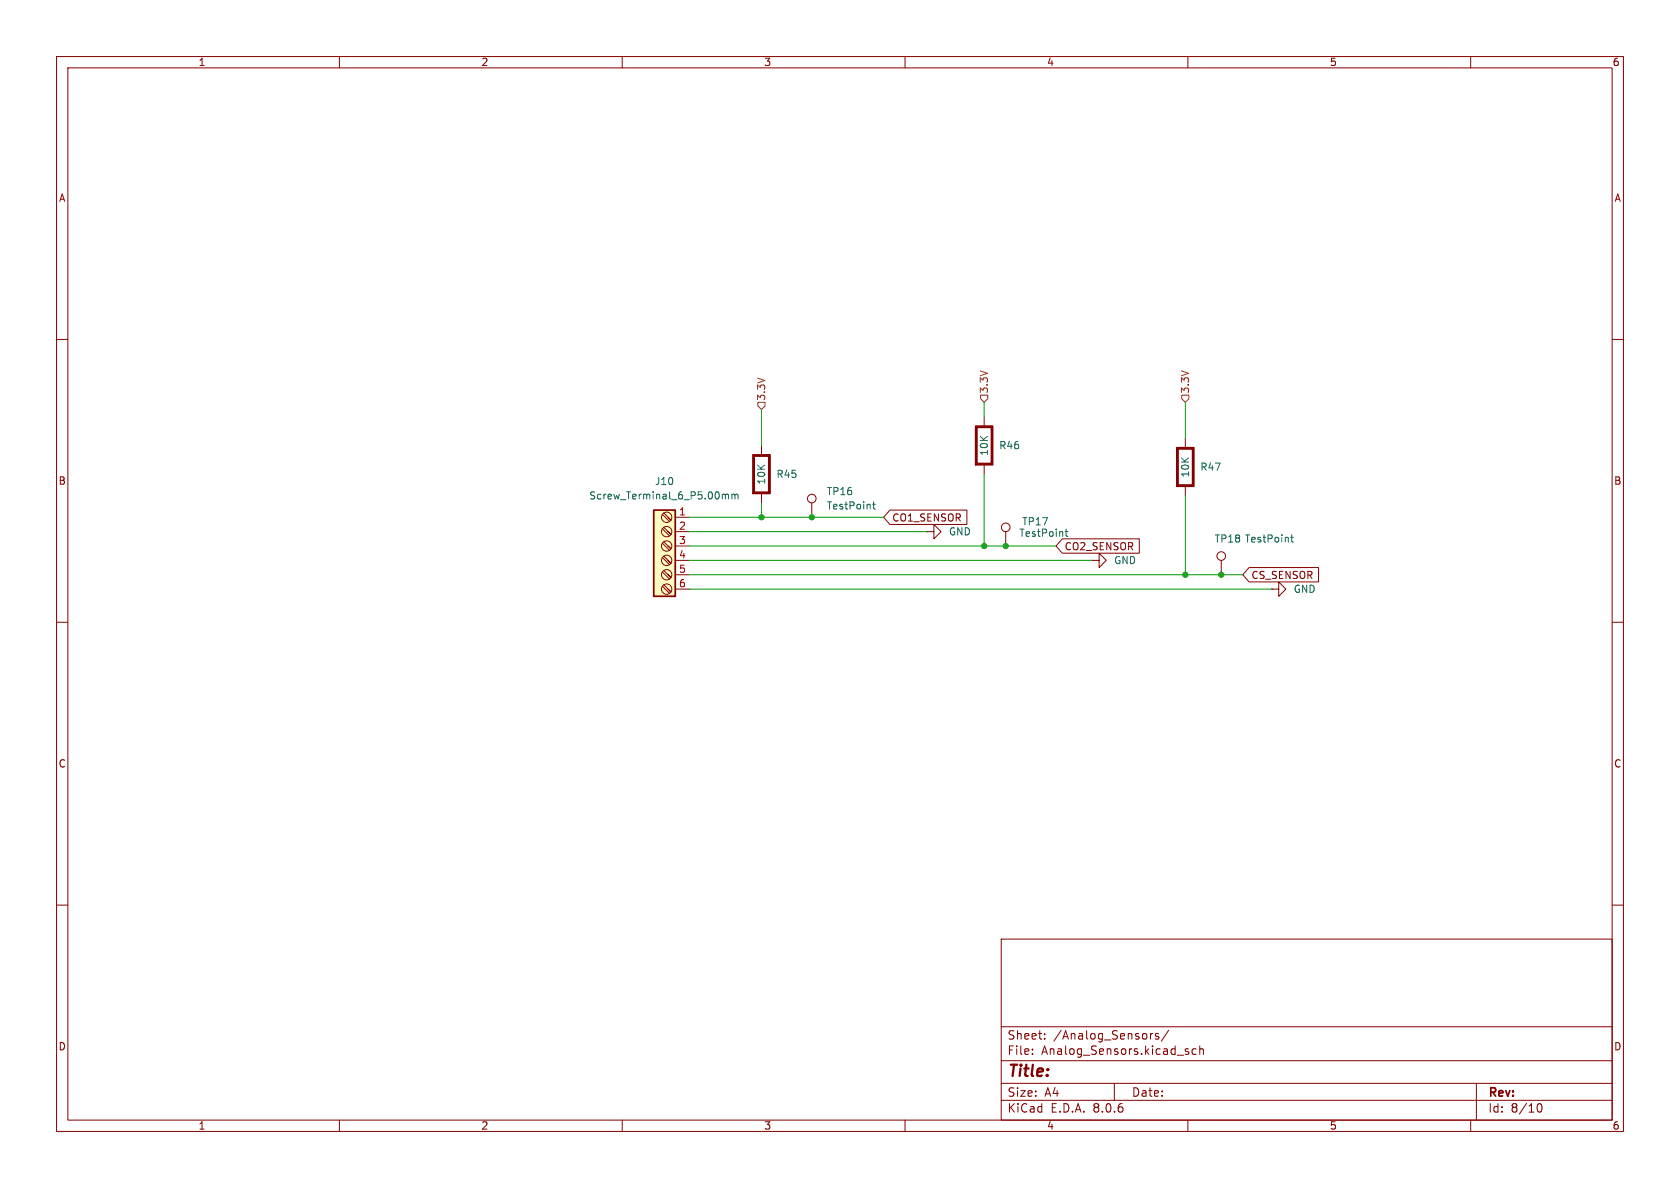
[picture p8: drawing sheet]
<svg xmlns="http://www.w3.org/2000/svg" width="297mm" height="210mm" viewBox="0 0 297 210" stroke-linecap="round" stroke-linejoin="round" font-family="sans-serif">
<g fill="none" stroke="#840000" stroke-width=".18">
<path d="M10 10h277v190h-277zM12 12h273v186h-273zM60 10v2M110 10v2M160 10v2M210 10v2M260 10v2M10 60h2M285 60h2M193 99.1h1.3v-1.3l1.3 1.3-1.3 1.2v-1.2M193 99.1h.1M215.9 99.1v2.5"/>
<path d="M10 110h2M224.8 104.1h1.3v-1.2l1.2 1.2-1.2 1.3v-1.3M224.8 104.1h.1M285 110h2M10 160h2M285 160h2M177 166h108v32h-108zM60 198v2M110 198v2M160 198v2M177 194.5h108M177 191.5h108"/>
<path d="M177 187.5h108M177 181.5h108M182.5 186.3v.1M182.5 185.5v.1M184.7 183.6v.1M184.7 182.8v.1M197 191.5v3M203.8 182.7l-.3 .1M204.8 182.8l-.3-.1-.3 .2 .1 .2 .5 .2v.3h-.6M206.6 182.1l-1.3 2M209.7 185.9l.4 .1 .1 .2-.2 .2h-.3M209.7 185.4l.4 .1"/>
<path d="M210 198v2M211.5 185.5l-.5-.1-.3 .3v.4l.2 .2h.6M212.1 185.5l.2-.1 .4 .1v.9M212.1 184.9v1.5M260 198v2M261 191.5v6.5M271.7 195.7l.2-.5 .2-.1a.8 .8 0 0 1 .5 .7 .8 .8 0 0 1-.5 .8l-.2-.1-.2-.5"/>
<circle cx="215.9" cy="98.3" r=".76"/>
</g>
<path d="M228.2 95h.5M228.4 94.6v1l.3 .2" fill="none" stroke="#006464" stroke-width=".18"/>
<path d="M115.6 90.2h3.8v15.2h-3.8z" fill="#ffffc2"/>
<path d="M115.6 90.2h3.8v15.2h-3.8z" fill="none" stroke="#840000" stroke-width=".3"/>
<g fill="none" stroke="#840000" stroke-width=".18">
<path d="M134.6 78.7v1.7M174 73.7v1.6M209.5 77.5v1.6M117.1 98.6l1.3 1.2M117.1 96l1.3 1.3M117.1 93.5l1.3 1.2M117.1 90.9l1.3 1.3M117.3 98.3l1.3 1.3-.5-.5M117.3 95.8l1.3 1.2-.5-.5M117.3 93.2l1.3 1.3-.5-.5M117.3 90.7l1.3 1.2-.5-.5M119.4 91.4h2.5"/>
<path d="M119.4 94h2.5M119.4 96.5h2.5M119.4 99.1h2.5M134.6 87.2v1.7M143.5 88.9v2.5M157.3 90.2h13.6v2.5h-13.6l-1.1-1.3zM163.8 94h1.3v-1.3l1.3 1.3-1.3 1.3v-1.3M163.8 94h.1M174 82.2v1.6M177.8 94v2.5M187.8 95.2h13.6v2.6h-13.6l-1.1-1.3zM209.5 86v1.6"/>
<path d="M117.1 103.6l1.3 1.3M117.1 101.1l1.3 1.3M117.3 103.4l1.3 1.2-.5-.5M117.3 100.8l1.3 1.3-.5-.5M119.4 101.6h2.5M119.4 104.1h2.5M220.8 100.3h12.3v2.6h-12.3l-1.1-1.3z"/>
<circle cx="117.9" cy="99.1" r=".92"/>
<circle cx="117.9" cy="96.5" r=".92"/>
<circle cx="117.9" cy="91.4" r=".92"/>
<circle cx="117.9" cy="94" r=".92"/>
<circle cx="143.5" cy="88.1" r=".76"/>
<circle cx="177.8" cy="93.2" r=".76"/>
<circle cx="117.9" cy="104.1" r=".92"/>
<circle cx="117.9" cy="101.6" r=".92"/>
</g>
<path d="M127.8 87.4h.3l.1 .1M128.2 87.5l.2-.1h.3l.1 .8M128.2 87.5v.7M129.4 87.5l.4-.1 .1 .1M129.4 87.4v.8M129.9 87.5l.2-.1h.3l.1 .8M129.9 87.5v.7M154.3 89.1h.4M154.4 88.7v1.1l.3 .2M188.3 94h.5M188.5 93.5v1.1l.3 .2" fill="none" stroke="#006464" stroke-width=".18"/>
<g fill="#840000" stroke="#840000" stroke-width=".25">
<path d="M208 79.1h3.1v6.9h-3.1l.3-.3h2.5v-6.3h-2.5v6.3l-.3 .3z"/>
<path d="M133.1 80.4h3v6.8h-3l.2-.2h2.6v-6.4h-2.6v6.4l-.2 .2z"/>
<path d="M172.5 75.3h3v6.9h-3l.2-.3h2.6v-6.3h-2.6v6.3l-.2 .3z"/>
</g>
<path d="M134 71.1h1.3v.7l-.7 .6-.6-.6zM173.4 69.9h1.2v.6l-.6 .6-.6-.6zM208.9 69.9h1.3v.6l-.7 .6-.6-.6z" fill="none" stroke="#725600" stroke-width=".18"/>
<path d="M134.6 72.4v6.3M174 71.1v2.6M209.5 71.1v6.4M121.9 91.4h34.3M121.9 96.5h64.8M121.9 94h41.9M121.9 99.1h71.1M134.6 88.9v2.5M174 83.8v12.7M209.5 87.6v14M121.9 104.1h102.9M121.9 101.6h97.8" fill="none" stroke="#009600" stroke-width=".18"/>
<g fill="#009600" stroke="#009600" stroke-width=".18">
<circle cx="215.9" cy="101.6" r=".46"/>
<circle cx="134.6" cy="91.4" r=".46"/>
<circle cx="143.5" cy="91.4" r=".46"/>
<circle cx="177.8" cy="96.5" r=".46"/>
<circle cx="174" cy="96.5" r=".46"/>
<circle cx="209.5" cy="101.6" r=".46"/>
</g>
<text font-size="2.8" fill="#840000" x="178" y="190.9">Title:</text>
<g font-size="2.1" fill="#840000">
<text x="178" y="184">Sheet:</text>
<text x="186.2" y="184">/Analog_Sensors/</text>
<text x="178" y="186.7">File:</text>
<text x="184.1" y="186.7">Analog_Sensors.kicad_sch</text>
<text x="178" y="196.9">KiCad</text>
<text x="178" y="194.1">Size:</text>
<text x="184.7" y="194.1">A4</text>
<text x="185.7" y="196.9">E.D.A.</text>
<text x="193.3" y="196.9">8.0.6</text>
<text x="200" y="194.1">Date:</text>
<text x="263" y="194.3">Rev:</text>
<text x="263" y="196.9">Id:</text>
<text x="267.1" y="196.9">8/10</text>
</g>
<g font-size="1.8" fill="#840000">
<text x="35" y="11.9">1</text>
<text x="85" y="11.9">2</text>
<text x="135" y="11.9">3</text>
<text x="185" y="11.9">4</text>
<text x="235" y="11.9">5</text>
<text x="285" y="11.9">6</text>
<text x="10.3" y="35.9">A</text>
<text x="285.3" y="35.9">A</text>
<text x="10.3" y="85.9">B</text>
<text x="285.3" y="85.9">B</text>
<text x="157.6" y="92.4">CO1_SENSOR</text>
<text x="188.1" y="97.5">CO2_SENSOR</text>
<text x="221.1" y="102.6">CS_SENSOR</text>
<text x="10.3" y="135.9">C</text>
<text x="285.3" y="135.9">C</text>
<text x="10.3" y="185.9">D</text>
<text x="285.3" y="185.9">D</text>
<text x="35" y="199.9">1</text>
<text x="85" y="199.9">2</text>
<text x="135" y="199.9">3</text>
<text x="185" y="199.9">4</text>
<text x="235" y="199.9">5</text>
<text x="285" y="199.9">6</text>
</g>
<g font-size="1.8" fill="#725600">
<text x="135.5" y="70.9" transform="rotate(-90 135.5 70.9)">3.3V</text>
<text x="174.9" y="69.7" transform="rotate(-90 174.9 69.7)">3.3V</text>
<text x="210.4" y="69.7" transform="rotate(-90 210.4 69.7)">3.3V</text>
</g>
<g font-size="1.8" fill="#006464">
<text x="174.9" y="80.7" transform="rotate(-90 174.9 80.7)">10K</text>
<text x="176.5" y="79.6">R46</text>
<text x="212.1" y="83.4">R47</text>
<text x="104.1" y="88.5">Screw_Terminal_6_P5.00mm</text>
<text x="115.7" y="86">J10</text>
<text x="135.5" y="85.8" transform="rotate(-90 135.5 85.8)">10K</text>
<text x="137.2" y="84.7">R45</text>
<text x="146.1" y="87.7">TP16</text>
<text x="210.4" y="84.5" transform="rotate(-90 210.4 84.5)">10K</text>
<text x="146.1" y="90.3">TestPoint</text>
<text x="167.6" y="94.8">GND</text>
<text x="180.1" y="95.1">TestPoint</text>
<text x="180.6" y="93.1">TP17</text>
<text x="196.9" y="99.9">GND</text>
<text x="214.6" y="96.1">TP18 TestPoint</text>
<text x="228.6" y="105">GND</text>
</g>
<g font-size="1.8" fill="#a90000">
<text x="119.9" y="91.2">1</text>
<text x="119.9" y="93.7">2</text>
<text x="119.9" y="96.3">3</text>
<text x="119.9" y="98.8">4</text>
<text x="119.9" y="101.3">5</text>
<text x="119.9" y="103.9">6</text>
</g>
</svg>
